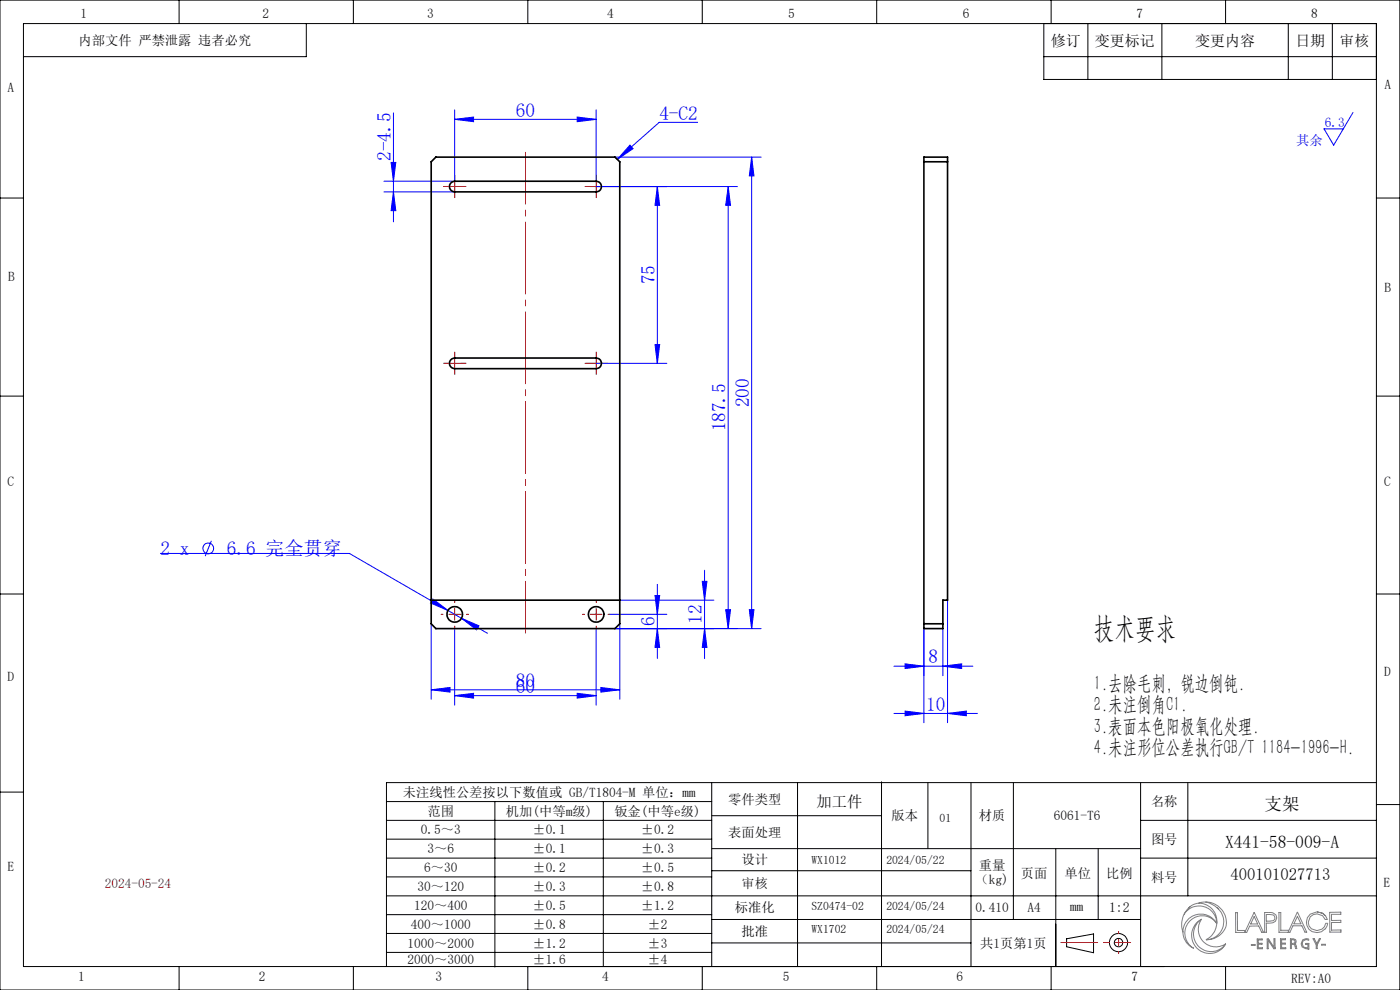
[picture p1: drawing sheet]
<svg xmlns="http://www.w3.org/2000/svg" width="297mm" height="210mm" viewBox="0 0 297 210" stroke-linecap="round" stroke-linejoin="round" font-family="sans-serif">
<g fill="none" stroke="#00f" stroke-width=".21">
<path d="M83 34.5h1l-.5 3.9zM83.5 23.9v23.2M96.4 25.3l4.1-.5v1zM96.4 23.3v15.1h-14.9M96.4 25.3h30.1M122.4 24.8l4.1 .5-4.1 .5zM126.5 39.6h30M126.5 23.3v15.1M130.5 33.3h31M133.6 30.8l.7 .7-3.3 2.3zM139.5 39.6l.4 4h-.9zM139.5 39.6v37.5"/>
<path d="M148 26h-8.2l-8.8 7.8M154.5 39.6v93.7M154.5 39.6l.5 4h-1zM159.5 33.3v100M159.5 33.3l.4 4h-.9zM287 23.9l-4.1 6.9-2-3.5h4.1M81.5 40.7h14.9M83.5 40.7l.5 4h-1zM126.5 77.1h15M139 73.1h.9l-.4 4zM34 117.4h40.1l20.9 12.1M44.8 114.7l-1.3 3.3"/>
<path d="M91.5 132.3v16M91.8 127.1l3.2 2.4-3.7-1.6zM95 129.5l8.4 4.8M96.4 133.2v16.4M97.9 131.2l3.7 1.5-.5 .9zM126.5 133.2v16.4M129.4 130.3h12.1M130.5 133.3h31M131.5 132.3v16M131.5 127.3h19.9M139 126.3h.9l-.4 4zM139.5 124v15.7"/>
<path d="M139.5 133.3l.4 4h-.9zM149 123.3h1l-.5 4zM149.5 133.3l.5 4h-1zM149.5 121v18.7M154 129.3h1l-.5 4zM159 129.3h.9l-.4 4zM196 133.3v20M200 133.3v10M201 127.3v26M91.5 146.3l4-.5v1zM91.5 146.3h40M96.4 147.6l4.1-.5v1z"/>
<path d="M96.4 147.6h30.1M122.4 147.1l4.1 .5-4.1 .5zM127.5 145.8l4 .5-4 .5zM189.7 151.3h17.7M189.7 141.3h16.7M192 150.8l4 .5-4 .5zM192 140.8l4 .5-4 .5zM200 141.3l4-.5v1zM201 151.3l4-.5v1z"/>
<circle cx="44.2" cy="116.3" r="1.15"/>
</g>
<g fill="none" stroke="#000" stroke-width=".21">
<path d="M0 0h297v210h-297zM5 5h287v200h-287zM38 0v5M65 5v7h-60M75 0v5M112 0v5M149 0v5M186 0v5M221.4 5v11.9h70.6M221.4 12h70.6M223 0v5M230.8 5v11.9"/>
<path d="M246.5 5v11.9M260 0v5M273.3 5v11.9M282.6 5v11.9M0 42h5M292 42h5M0 84h5M292 84h5M0 126h5M292 126h5M0 168h5M82 174h69"/>
<path d="M82 170h69M82 178h69M105 170v35.1M128 170v35M151 173h36M151 166v39M169.2 166v39M187 165.8v39.2M196.8 166v14M206 166v39M215 166v29M242 166v39"/>
<path d="M242 174h50M252 166v24M292 166h-210v39M292 170.7h5M82 190h210M82 182h69M82 186h69M82 194h69M82 198h69M151 180h91M151 184.7h55M151 195h91"/>
<path d="M224 180v25M226.3 199.1l5.7-1v4l-5.7-1.3zM233 180v15M242 182h50M38 205v5M75 205v5M82 202h69M112 205v5M149 205v5M151 200h55M186 205v5M223 205v5"/>
<path d="M260 205v5"/>
<circle cx="237.3" cy="199.9" r="1.92"/>
<circle cx="237.3" cy="199.9" r=".89"/>
</g>
<g fill="none" stroke="#808080" stroke-width=".21">
<path d="M251.2 194a3.7 3.7 0 0 1 4.2-1.7 3.7 3.7 0 0 1 2.7 3.6M252.6 192.2a4.9 4.9 0 0 0-1.6 5.6M254.2 191.6a4.3 4.3 0 0 1 4.6 1 4.3 4.3 0 0 1 1.1 4.5 4.4 4.4 0 0 1-4.1 2.2M254.2 191.6a3.3 3.3 0 0 0-2.1 1M254.2 191.6a3.8 3.8 0 0 1 3.9 4.3M254.9 195a3.8 3.8 0 0 0-1 6.1 3.8 3.8 0 0 0 6.1-.9M254.9 195a3.7 3.7 0 0 0 .4 4.7 3.7 3.7 0 0 0 4.7 .5M254.9 195a3.7 3.7 0 0 0-.6 5.7 3.7 3.7 0 0 0 5.7-.5M255.7 191.3a5.7 5.7 0 0 1 2.9 1.6M258.1 192.4a3.8 3.8 0 0 1 1.3 4.3 3.8 3.8 0 0 1-3.6 2.6M258.1 195.9a3.7 3.7 0 0 0-5.7-.5 3.7 3.7 0 0 0 .9 5.7 3.7 3.7 0 0 1-2.3-3.3M258.1 195.9a4.2 4.2 0 0 1-2.3 3.4"/>
<path d="M258.1 195.9a3.8 3.8 0 0 0-4.3-1.9 3.8 3.8 0 0 0-2.8 3.8M264.1 197.7l2-4.1 1.9 4.2h-.3l-.7-1.4-1.9 .1-.6 1.3h-2.4v-4.2h.4v3.8h1.6v.4M266.1 194.4l.7 1.6h-1.5zM266.7 199.2h1.1v.2h-.9v.7h.8v.2h-.8v.7h.9v.3h-1.1zM268.3 193.6a2.75 2.75 0 0 1 2.4 .5l.2 .6a1.5 1.5 0 0 1-1.9 1.1h-.4l.1 2h-.4zM268.6 194l1.5 .1a.69 .69 0 0 1 0 1.2l-1.5 .1zM269 199.4v1.9h-.2v-2.1h.3l1.2 1.8M269 199.4l1.2 1.9h.3v-2.2h-.2v1.9M269 199.4h.1M271.6 199.1h1.1v.2h-.8v.8h.8v.2h-.8v.7h.9v.3h-1.1zM273.3 197.6l2-4.1 1.9 4.2h-.4l-.6-1.3h-1.9l-.7 1.4h-2.3v-4.2h.4v3.7h1.6v.5M274 199.3l.6 .1 .1 .6-.7 .1z"/>
<path d="M275.2 194.4l.8 1.6h-1.5zM276.4 199.3l.7-.2 .5 .1v.3l-.6-.2-.6 .3-.1 .6 .2 .7 .5 .1 .5-.1v-.6h-.5v-.2h.7v1.2h-.2v-.1l-.5 .1-.8-.4-.2-.7zM278.6 199.1h.2l.5 1.1 .6-1.1h.2l-.7 1.3v.8h-.2v-.8zM279.4 193.4l1.1 .3 .7 .6M279.4 193.4l-1.4 .5a2.26 2.26 0 0 0-.1 3.4 2.26 2.26 0 0 0 3.3-.4M279.4 193.4l1.2 .3 .6 .6 .4 .7h-.5l-.5-.8-1.2-.4-.8 .2-.6 .5-.5 1.1 .2 .8 .5 .6 1.2 .4M281.1 197.1l.4-.6 .2-.6h-.5l-.2 .7-.5 .5-1.1 .3M282.1 193.5h2.3v.4h-1.9v1.4l1.9-.1v.5h-1.9v1.6h2v.4h-2.4zM265.5 200.4l.7-.1v.2h-.7zM270.3 201h.1M273.8 201.3v-2.2h.6l.4 .2 .2 .4-.1 .4-.3 .1 .4 .3 .1 .7h-.3l-.2-.8-.6-.1v1M274.8 200.8h.1"/>
<path d="M279.3 200.2h.1M280.4 200.3h.8v.2h-.8z"/>
</g>
<path d="M111.5 134.3v-102" fill="none" stroke="#f00" stroke-width=".21" stroke-dasharray="15.2 1.3 1.3 1.3" stroke-dashoffset="4.2"/>
<g fill="none" stroke="#f00" stroke-width=".21" stroke-dasharray="15.2 1.3 1.3 1.3">
<path d="M95.2 39.6h-1.1M96.5 39.6h-1.3M96.5 39.6v1.2M96.5 39.6h1.2M96.5 39.6v-1.3M96.5 38.3v-1.1M97.7 39.6h1.2M125.2 39.6h-1.1M126.5 38.3v-1.1M127.7 39.6h1.2M96.5 40.8v1.1M126.5 40.8v1.1"/>
<path d="M95.2 77.1h-1.1M96.5 75.8v-1.1M96.5 78.3v1.1M97.7 77.1h1.2M125.2 77.1h-1.1M126.5 77.1h1.2M126.5 77.1v-1.3M126.5 77.1h-1.3M126.5 77.1v1.2M126.5 75.8v-1.1M126.5 78.3v1.1M127.7 77.1h1.2"/>
<path d="M94 130.3h-.4M96.5 127.8v-.4M96.5 132.8v.4M99 130.3h.4M124 130.3h-.4M126.5 127.8v-.4M126.5 132.8v.4M129 130.3h.4"/>
</g>
<path d="M125.2 39.6h2.5M126.5 38.3v2.5M95.2 77.1h2.5M96.4 75.8v2.5M95.2 130.3h2.5M96.4 129.1v2.5M125.2 130.3h2.5M126.5 129.1v2.5" fill="none" stroke="#f00" stroke-width=".21"/>
<path d="M225 199.9h14.9" fill="none" stroke="#f00" stroke-width=".21" stroke-dasharray="15.2 1.3 1.3 1.3" stroke-dashoffset="7.4"/>
<path d="M237.3 202.2v-4.6" fill="none" stroke="#f00" stroke-width=".21" stroke-dasharray="15.2 1.3 1.3 1.3" stroke-dashoffset="14.8"/>
<g fill="#00f">
<path d="M122.4 147.1l4.1 .5-4.1 .5zM96.4 147.6l4.1-.5v1zM200 141.3l4-.5v1zM192 140.8l4 .5-4 .5z"/>
<path d="M91.5 146.3l4-.5v1zM127.5 145.8l4 .5-4 .5zM97.9 131.2l3.2 2.4 .5-.9zM91.8 127.1l-.5 .8 3.7 1.6zM133.6 30.8l.7 .7-3.3 2.3zM192 150.8l4 .5-4 .5zM201 151.3l4-.5v1z"/>
<path d="M122.4 24.8l4.1 .5-4.1 .5zM96.4 25.3l4.1-.5v1z"/>
<path d="M159 129.3h.9l-.4 4zM159.5 33.3l.4 4h-.9zM139.5 133.3l.4 4h-.9zM139 126.3h.9l-.4 4zM154 129.3h1l-.5 4zM154.5 39.6l.5 4h-1z"/>
<path d="M83.5 40.7l.5 4h-1zM83 34.5h1l-.5 3.9z"/>
<path d="M149 123.3h1l-.5 4zM149.5 133.3l.5 4h-1zM139.5 39.6l.4 4h-.9zM139 73.1h.9l-.4 4z"/>
</g>
<g fill="none" stroke="#000" stroke-width=".35">
<path d="M91.5 34.3l1-1h38l1 1v98l-1 1h-38l-1-1zM95.6 38.9l.8-.5h30.1a1.13 1.13 0 0 1 1.1 1.2 1.13 1.13 0 0 1-1.1 1.1h-30.1a1.13 1.13 0 0 1-.8-1.8zM196 33.3h5v94h-1v6h-4zM196 34.3h5M95.6 76.4l.8-.5h30.1a1.13 1.13 0 0 1 1.1 1.2 1.13 1.13 0 0 1-1.1 1.1h-30.1a1.13 1.13 0 0 1-.8-1.8zM91.5 127.3h40M196 132.3h4"/>
<circle cx="96.5" cy="130.3" r="1.65"/>
<circle cx="126.5" cy="130.3" r="1.66"/>
</g>
<text font-size="6.3" x="232" y="135.3">技术要求</text>
<g font-size="4.4">
<text x="232" y="146.4">1.去除毛刺，锐边倒钝.</text>
<text x="232" y="150.9">2.未注倒角C1.</text>
<text x="232" y="155.4">3.表面本色阳极氧化处理.</text>
<text x="232" y="159.9">4.未注形位公差执行GB/T 1184-1996-H.</text>
</g>
<g font-size="4.1" fill="#00f">
<text x="109.4" y="24.7">60</text>
<text x="139.9" y="25.4">4-C2</text>
<text x="82.9" y="34.1" transform="rotate(-90 82.9 34.1)">2-4.5</text>
<text x="138.9" y="60.3" transform="rotate(-90 138.9 60.3)">75</text>
<text x="158.9" y="86.4" transform="rotate(-90 158.9 86.4)">200</text>
<text x="153.9" y="91.5" transform="rotate(-90 153.9 91.5)">187.5</text>
<text x="34.1" y="117.8">2 x</text>
<text x="48.1" y="117.8">6.6 完全贯穿</text>
<text x="138.9" y="132.8" transform="rotate(-90 138.9 132.8)">6</text>
<text x="148.9" y="132.3" transform="rotate(-90 148.9 132.3)">12</text>
<text x="197" y="140.7">8</text>
<text x="109.4" y="145.7">80</text>
<text x="109.4" y="147">60</text>
<text x="196.5" y="150.7">10</text>
</g>
<g font-size="3.7">
<text x="268.3" y="171.9">支架</text>
<text x="259.9" y="179.8">X441-58-009-A</text>
</g>
<text font-size="3.5" x="261.1" y="186.6">400101027713</text>
<text font-size="3.3" x="173.2" y="171.2">加工件</text>
<g font-size="3.2">
<text x="222.9" y="9.8">修订</text>
<text x="232.3" y="9.8">变更标记</text>
<text x="253.5" y="9.8">变更内容</text>
<text x="274.8" y="9.8">日期</text>
<text x="284.2" y="9.8">审核</text>
</g>
<text font-size="2.9" x="235.3" y="193.4">1:2</text>
<g font-size="2.8">
<text x="17.1" y="3.7">1</text>
<text x="55.7" y="3.7">2</text>
<text x="90.6" y="3.7">3</text>
<text x="128.8" y="3.7">4</text>
<text x="167.2" y="3.7">5</text>
<text x="204.2" y="3.7">6</text>
<text x="241.1" y="3.7">7</text>
<text x="278.2" y="3.7">8</text>
<text x="16.7" y="9.5">内部文件 严禁泄露 违者必究</text>
<text x="1.6" y="19.5">A</text>
<text x="293.7" y="18.9">A</text>
<text x="1.7" y="59.6">B</text>
<text x="293.7" y="61.8">B</text>
<text x="1.6" y="103">C</text>
<text x="293.6" y="103.1">C</text>
<text x="293.6" y="143.3">D</text>
<text x="1.6" y="144.5">D</text>
<text x="85.5" y="169.1">未注线性公差按以下数值或 GB/T1804-M 单位：mm</text>
<text x="90.7" y="173">范围</text>
<text x="107.3" y="173">机加(中等m级)</text>
<text x="130.3" y="173">钣金(中等e级)</text>
<text x="154.5" y="170.5">零件类型</text>
<text x="189.1" y="174">版本</text>
<text x="207.7" y="174">材质</text>
<text x="223.6" y="174">6061-T6</text>
<text x="244.2" y="171">名称</text>
<text x="89.3" y="177">0.5～3</text>
<text x="113" y="177">±0.1</text>
<text x="136" y="177">±0.2</text>
<text x="154.5" y="177.5">表面处理</text>
<text x="244.2" y="179">图号</text>
<text x="1.6" y="184.8">E</text>
<text x="90" y="185">6～30</text>
<text x="90.7" y="181">3～6</text>
<text x="113" y="181">±0.1</text>
<text x="113" y="185">±0.2</text>
<text x="136" y="181">±0.3</text>
<text x="136" y="185">±0.5</text>
<text x="157.3" y="183.3">设计</text>
<text x="207.7" y="184.6">重量</text>
<text x="88.6" y="189">30～120</text>
<text x="113" y="189">±0.3</text>
<text x="136" y="189">±0.8</text>
<text x="157.3" y="188.4">审核</text>
<text x="207" y="187.4">（kg)</text>
<text x="216.5" y="186.3">页面</text>
<text x="225.8" y="186.3">单位</text>
<text x="234.7" y="186.2">比例</text>
<text x="244.2" y="187">料号</text>
<text x="293.5" y="188.2">E</text>
<text x="87.1" y="197">400～1000</text>
<text x="87.9" y="193">120～400</text>
<text x="113" y="193">±0.5</text>
<text x="113" y="197">±0.8</text>
<text x="136" y="193">±1.2</text>
<text x="137.4" y="197">±2</text>
<text x="155.9" y="193.5">标准化</text>
<text x="207" y="193.5">0.410</text>
<text x="218" y="193.5">A4</text>
<text x="227" y="193.2">mm</text>
<text x="86.4" y="201">1000～2000</text>
<text x="113" y="201">±1.2</text>
<text x="137.4" y="201">±3</text>
<text x="157.3" y="198.5">批准</text>
<text x="207.9" y="201">共1页第1页</text>
<text x="16.6" y="208.2">1</text>
<text x="54.9" y="208.2">2</text>
<text x="86.4" y="204.5">2000～3000</text>
<text x="92.4" y="208.2">3</text>
<text x="113" y="204.5">±1.6</text>
<text x="127.8" y="208.2">4</text>
<text x="137.4" y="204.5">±4</text>
<text x="166" y="208.2">5</text>
<text x="202.9" y="208.2">6</text>
<text x="240" y="208.2">7</text>
<text x="273.9" y="208.4">REV:A0</text>
</g>
<g font-size="2.8" fill="#00f">
<text x="281.1" y="26.9">6.3</text>
<text x="275" y="30.8">其余</text>
</g>
<text font-size="2.8" fill="#8b0000" x="22.2" y="188.4">2024-05-24</text>
<g font-size="2.5">
<text x="199.3" y="174.4">01</text>
<text x="172.2" y="183.2">WX1012</text>
<text x="188" y="183.2">2024/05/22</text>
<text x="172.2" y="193.1">SZ0474-02</text>
<text x="188" y="193.1">2024/05/24</text>
<text x="172.2" y="198">WX1702</text>
<text x="188" y="198">2024/05/24</text>
</g>
</svg>
